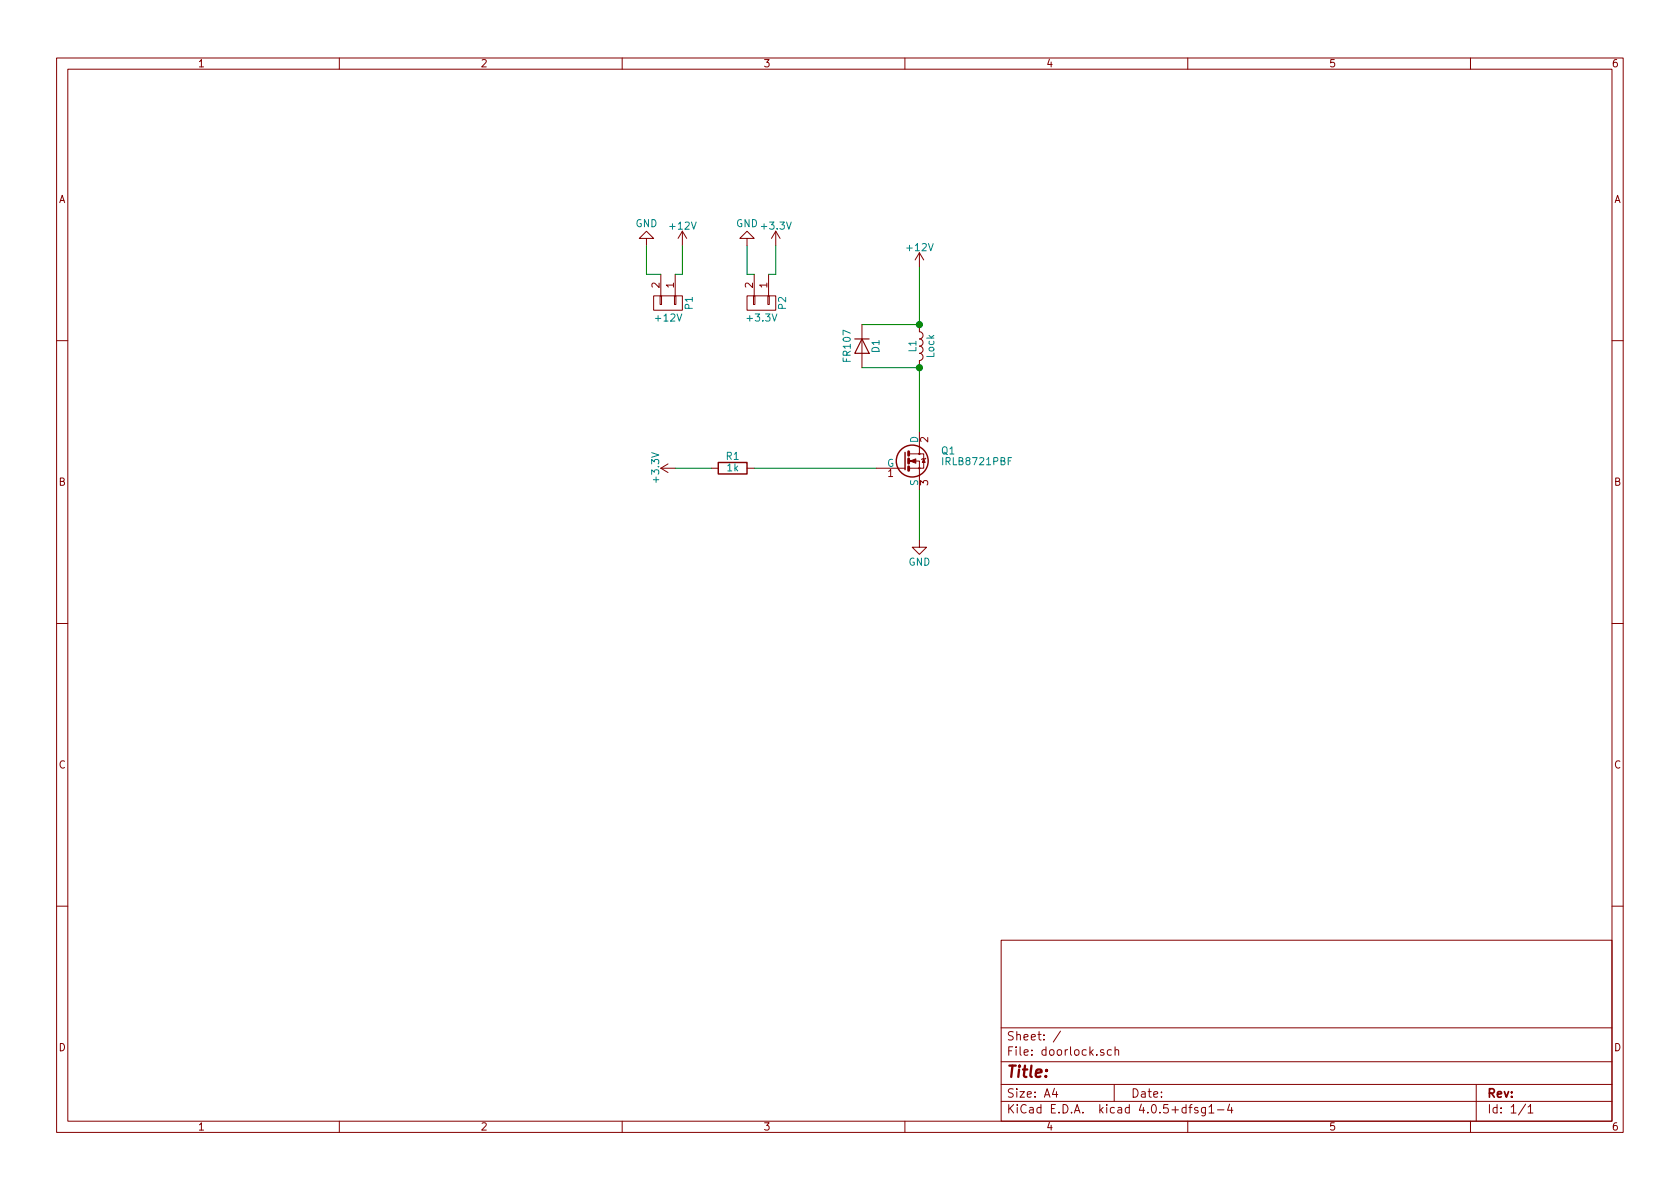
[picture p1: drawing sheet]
<svg xmlns="http://www.w3.org/2000/svg" width="297mm" height="210mm" viewBox="0 0 297 210" stroke-linecap="round" stroke-linejoin="round" font-family="sans-serif">
<g fill="none" stroke="#840000" stroke-width=".18">
<path d="M10 10.3h277v189.9h-277zM12 12.2h273v186.1h-273zM60 10.3v1.9M110 10.3v1.9M160 10.3v1.9M210 10.3v1.9M260 10.3v1.9M114.3 42.2h1.3l-1.3-1.3-1.3 1.3h1.3v1.2M115.6 52.3h5v2.6h-5zM116.7 52.3h.3v1.5h-.3zM116.8 48.5v3.8M119.3 52.3h.2v1.5h-.2z"/>
<path d="M119.4 48.5v3.8M120.6 40.9l-.7 1.3M120.6 40.9v2.5M120.6 40.9l.8 1.3M132.1 52.3h5.1v2.6h-5.1zM132.1 42.2h1.2l-1.2-1.3-1.3 1.3h1.3v1.2M133.2 52.3h.3v1.5h-.3zM133.3 48.5v3.8M135.8 52.3h.2v1.5h-.2zM135.9 48.5v3.8M137.2 40.9l-.8 1.3M137.2 40.9v2.5"/>
<path d="M137.2 40.9l.7 1.3M152.4 57.4v7.6M162.6 57.4v1.3a.63 .63 0 0 1 .6 .6 .63 .63 0 0 1-.6 .6 .63 .63 0 0 1 .6 .7 .63 .63 0 0 1-.6 .6 .63 .63 0 0 1 .6 .6 .63 .63 0 0 1-.6 .7 .63 .63 0 0 1 .6 .6 .63 .63 0 0 1-.6 .6v1.3M162.6 44.7l-.8 1.3M162.6 44.7v2.5M162.6 44.7l.7 1.3M10 60.2h2M162.6 76.4v3.9h-1.8M285 60.2h2M116.8 82.8l1.3 .8M116.8 82.8h2.6M118.1 82l-1.3 .8"/>
<path d="M125.7 82.8h1.3M132.1 82.8h1.2M154.9 82.8h5.1M160.8 82.8h1.8v3.8M162.6 95.5v1.3h1.2l-1.2 1.2-1.3-1.2h1.3M162.6 80.3h.7v2.5h-.7v-1.3h-1.8M163.7 81l-.8 .3M10 110.3h2M285 110.3h2M10 160.2h2M177 166.3h108v32h-108zM285 160.2h2"/>
<path d="M60 198.3v1.9M110 198.3v1.9M160 198.3v1.9M177 194.8h108M177 191.8h108M177 187.8h108M177 181.8h108M186.4 192.5l-.3 1h.9M186.8 193v1M187.5 182.3l-1.3 2M195.1 185.7a.37 .37 0 0 0-.5 .1v.2l.5 .2 .1 .1-.2 .3-.4-.1M196.5 185.7l-.4-.1-.3 .3 .1 .6 .2 .1 .4-.1"/>
<path d="M197 191.8v3M197.2 185.7l.2-.1 .3 .1 .1 .9M197.2 185.1v1.5M210 198.3v1.9M210.2 195.8h.6M210.8 195.3l-.4 .2v1.3M211.8 195.9a.37 .37 0 0 0-.6 .1l.1 .3 .5 .1 .1 .1-.3 .3-.4-.1M213.1 195.8v1.4l-.2 .1h-.4M213.1 195.9l-.4-.1-.3 .3 .1 .6 .2 .1 .4-.1M213.8 195.8l.4-.5v1.5M213.8 196.8h.8M215.3 196.3h1.1"/>
<path d="M217.4 195.2l-.4 1.1h1M217.8 195.8v1M260 198.3v1.9M261 191.8v6.5M269.7 195.2l-1.2 2M270.2 195.8l.4-.5v1.5M270.2 196.8h.8"/>
<circle cx="162.6" cy="80.3" r=".13"/>
<circle cx="162.6" cy="82.8" r=".13"/>
</g>
<g fill="none" stroke="#840000" stroke-width=".25">
<path d="M127 81.8h5.1v2h-5.1zM160 80v3.1"/>
<circle cx="161.3" cy="81.5" r="2.82"/>
</g>
<path d="M151.1 59.9h2.6M152.4 59.9l1.3 2.6h-2.6z" fill="none" stroke="#840000" stroke-width=".2"/>
<path d="M114.3 43.4v5.1h2.5M120.6 43.4v5.1h-1.2M132.1 43.4v5.1h1.2M137.2 43.4v5.1h-1.3M162.6 47.2v10.2h-10.2M152.4 65h10.2v11.4M119.4 82.8h6.3M133.3 82.8h21.6M162.6 86.6v8.9" fill="none" stroke="#008400" stroke-width=".18"/>
<g fill="#008400" stroke="#008400" stroke-width=".25">
<circle cx="162.6" cy="57.4" r=".51"/>
<circle cx="162.6" cy="65" r=".51"/>
</g>
<path d="M160.7 79.9v.6M160.7 81.1v.8M160.7 82.5v.7" fill="none" stroke="#840000" stroke-width=".51"/>
<g fill="#840000" stroke="#840000" stroke-width=".18">
<path d="M163.3 81.1l.3 .7h-.5z"/>
<path d="M160.9 81.5l1-.4v.8z"/>
</g>
<path d="M178.9 80.9h-.6v1.3" fill="none" stroke="#008484" stroke-width=".18"/>
<text font-size="2.8" fill="#840000" x="178" y="190.5">Title:</text>
<g font-size="2.1" fill="#840000">
<text x="178" y="184">Sheet: /</text>
<text x="178" y="186.7">File: doorlock.sch</text>
<text x="178" y="196.9">KiCad E.D.A. kicad 4.0.5+dfsg1-4</text>
<text x="178" y="194.1">Size: A4</text>
<text x="200" y="194.1">Date:</text>
<text x="263" y="194.1">Rev:</text>
<text x="263" y="196.9">Id: 1/1</text>
</g>
<g font-size="1.8" fill="#840000">
<text x="35" y="11.9">1</text>
<text x="85" y="11.9">2</text>
<text x="135" y="11.9">3</text>
<text x="185" y="11.9">4</text>
<text x="235" y="11.9">5</text>
<text x="285" y="11.9">6</text>
<text x="10.4" y="35.9">A</text>
<text x="285.4" y="35.9">A</text>
<text x="116.6" y="50.9" transform="rotate(-90 116.6 50.9)">2</text>
<text x="119.1" y="50.9" transform="rotate(-90 119.1 50.9)">1</text>
<text x="133.1" y="50.9" transform="rotate(-90 133.1 50.9)">2</text>
<text x="135.6" y="50.9" transform="rotate(-90 135.6 50.9)">1</text>
<text x="164.1" y="78.2" transform="rotate(-90 164.1 78.2)">2</text>
<text x="10.4" y="85.9">B</text>
<text x="157" y="84.3">1</text>
<text x="164.1" y="85.8" transform="rotate(-90 164.1 85.8)">3</text>
<text x="285.4" y="85.9">B</text>
<text x="10.4" y="135.9">C</text>
<text x="285.4" y="135.9">C</text>
<text x="10.4" y="185.9">D</text>
<text x="285.4" y="185.9">D</text>
<text x="35" y="199.9">1</text>
<text x="85" y="199.9">2</text>
<text x="135" y="199.9">3</text>
<text x="185" y="199.9">4</text>
<text x="235" y="199.9">5</text>
<text x="285" y="199.9">6</text>
</g>
<g font-size="1.8" fill="#008484">
<text x="112.3" y="40.2">GND</text>
<text x="118.6" y="40.6">+12V</text>
<text x="130.1" y="40.2">GND +3.3V</text>
<text x="160.5" y="44.4">+12V</text>
<text x="116" y="56.8">+12V</text>
<text x="122.5" y="54.7" transform="rotate(-90 122.5 54.7)">P1</text>
<text x="132.3" y="56.8">+3.3V</text>
<text x="139" y="54.7" transform="rotate(-90 139 54.7)">P2</text>
<text x="150.4" y="63.8" transform="rotate(-90 150.4 63.8)">FR107</text>
<text x="155.5" y="62.3" transform="rotate(-90 155.5 62.3)">D1</text>
<text x="162" y="62.2" transform="rotate(-90 162 62.2)">L1</text>
<text x="165.2" y="63.3" transform="rotate(-90 165.2 63.3)">Lock</text>
<text x="128.4" y="81.3">R1</text>
<text x="128.6" y="83.3">1k</text>
<text x="156.8" y="82.5">G</text>
<text x="162.3" y="78.4" transform="rotate(-90 162.3 78.4)">D</text>
<text x="166.5" y="80.3">Q1</text>
<text x="166.9" y="82.2">IRLB8721PBF</text>
<text x="116.5" y="85.1" transform="rotate(-90 116.5 85.1)">+3.3V</text>
<text x="162.3" y="85.9" transform="rotate(-90 162.3 85.9)">S</text>
<text x="160.6" y="100">GND</text>
</g>
</svg>
